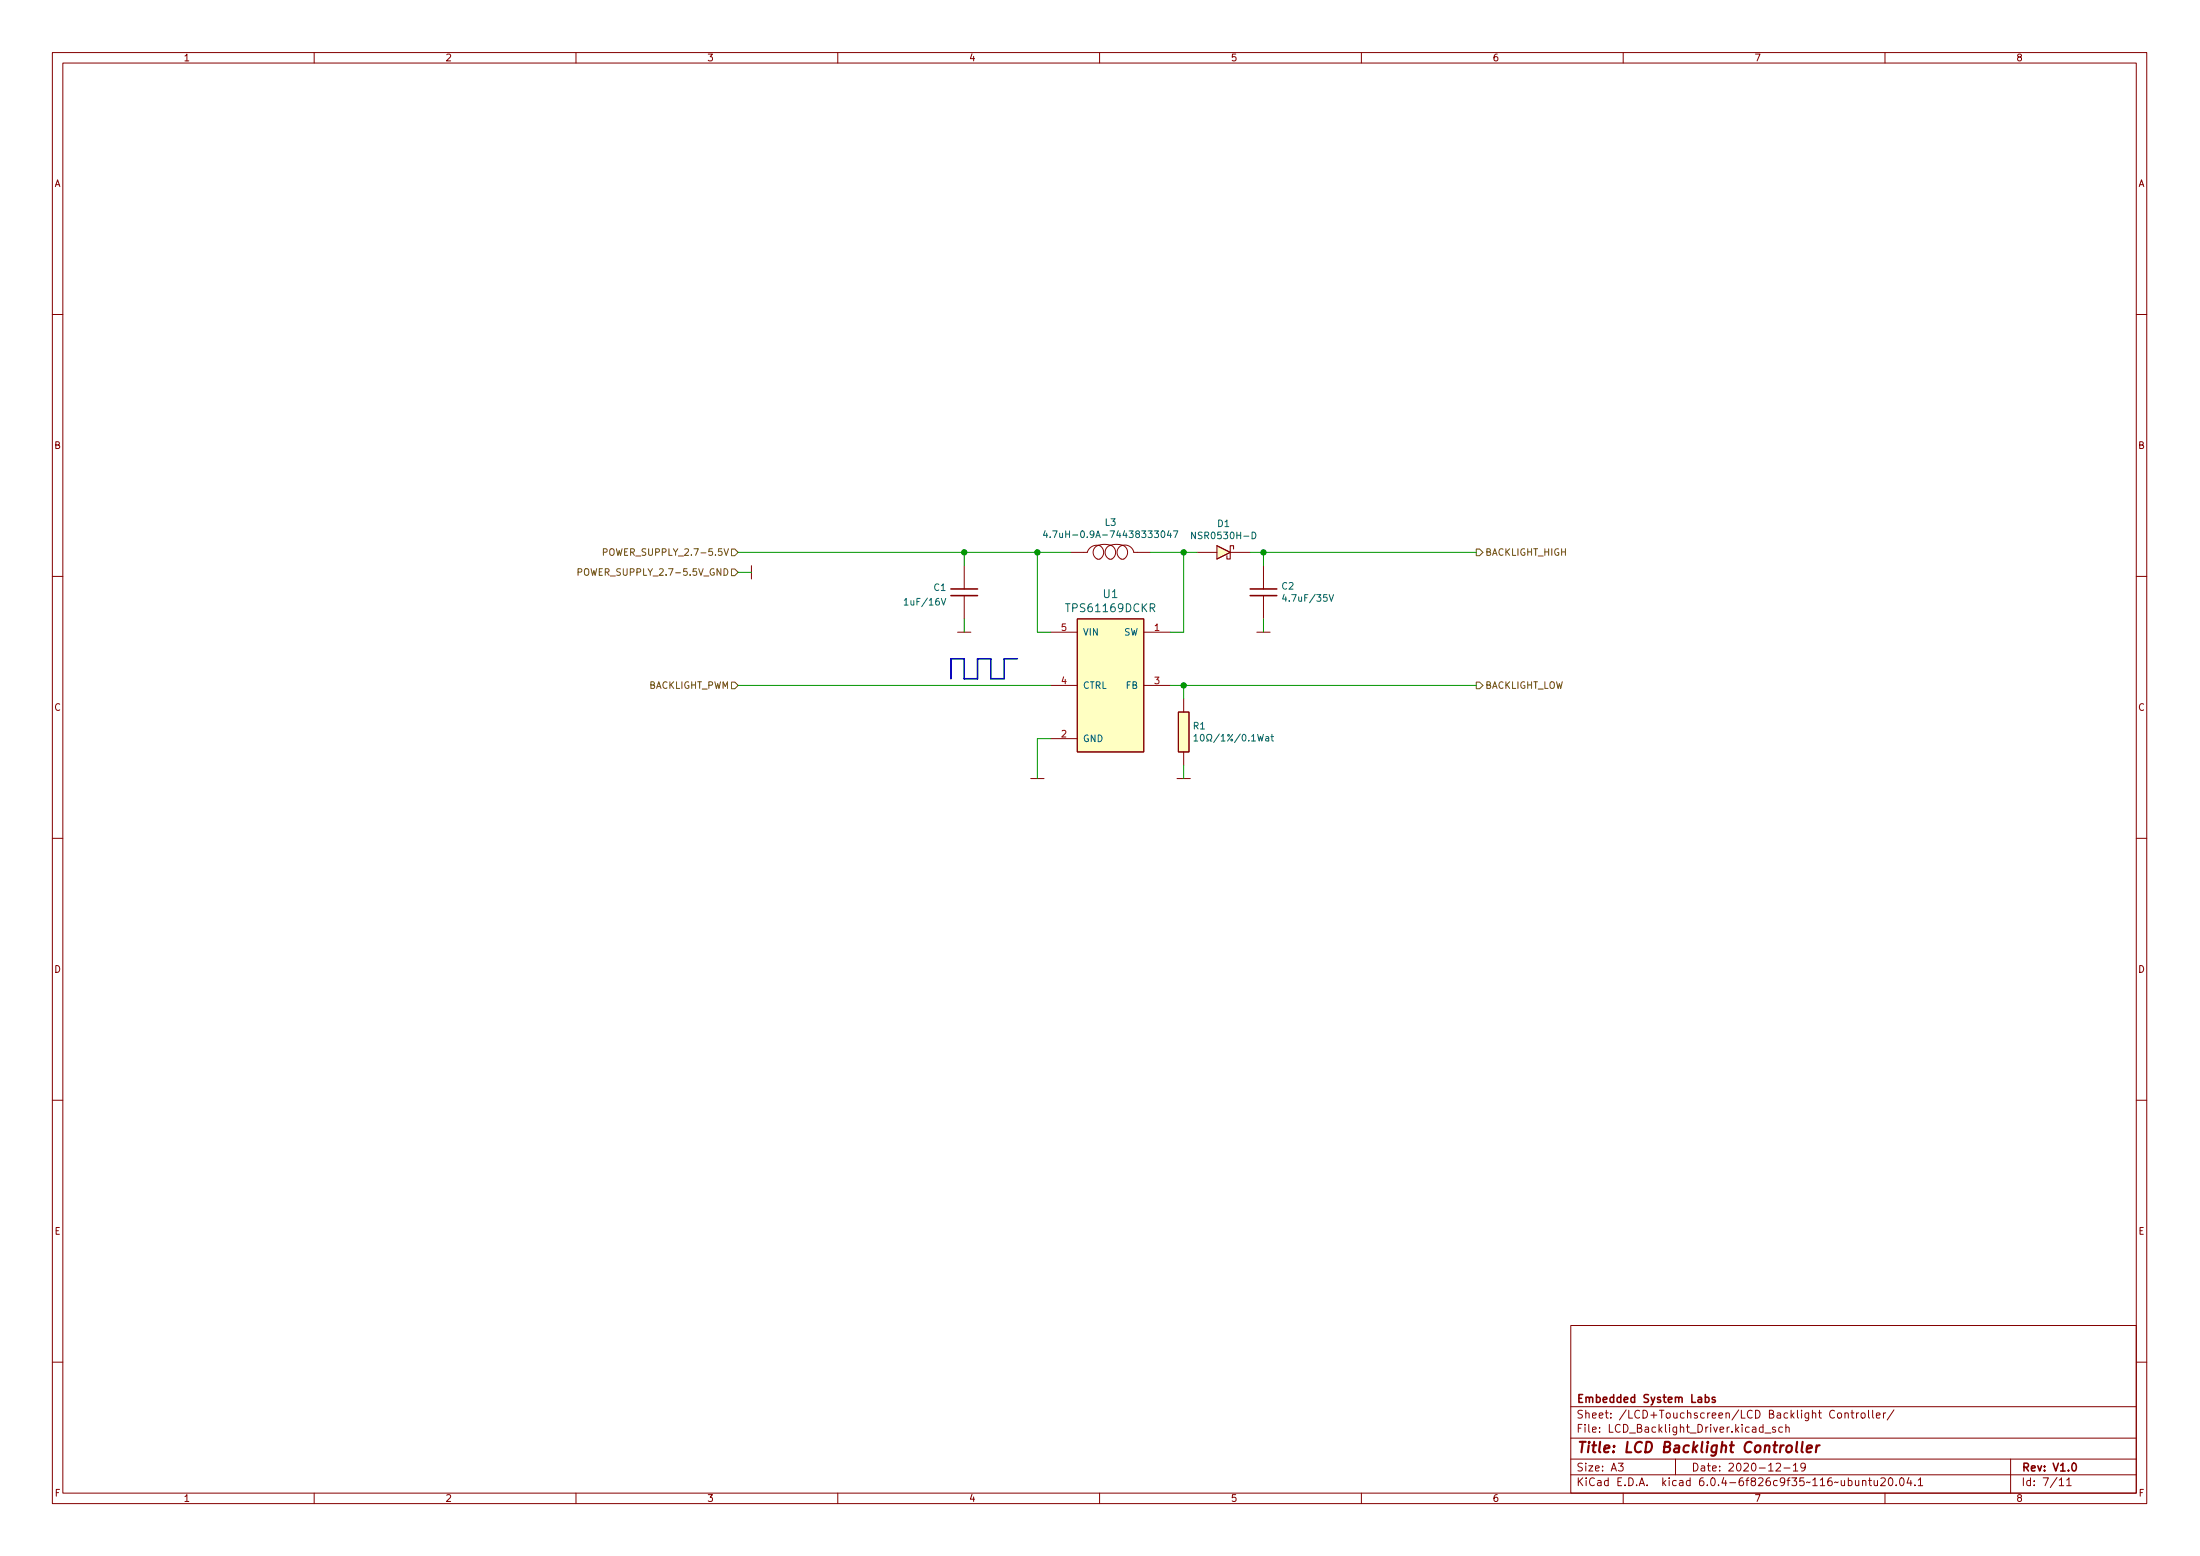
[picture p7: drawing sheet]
<svg xmlns="http://www.w3.org/2000/svg" width="420mm" height="297mm" viewBox="0 0 420 297" stroke-linecap="round" stroke-linejoin="round" font-family="sans-serif">
<g fill="none" stroke="#840000" stroke-width=".19">
<path d="M10 10h400v277h-400zM12 12h396v273h-396zM60 10v2M110 10v2M160 10v2M210 10v2M260 10v2M310 10v2M360 10v2M10 60h2M408 60h2M10 110h2"/>
<path d="M143.5 108v2.5M184.1 108v4.5M184.1 113.7v4.4M205.7 118.1h12.7v25.4h-12.7zM209.2 104.5a.84 .84 0 0 1 .9-.3 .84 .84 0 0 1 .6 .7 1.18 1.18 0 0 1 0 1.3 1.18 1.18 0 0 1-1.2 .5 1.42 1.42 0 0 1-.3-2.2zM209.7 104.1a4 4 0 0 1 2.5 0M209.9 104.1a1.91 1.91 0 0 0-2.3 1.3h-3.1M211.4 104.5a.84 .84 0 0 1 1-.3 .84 .84 0 0 1 .6 .7 1.18 1.18 0 0 1-.1 1.3 1.18 1.18 0 0 1-1.1 .5 1.42 1.42 0 0 1-.4-2.2zM212 104.1a4 4 0 0 1 2.5 0M213.7 104.5a.84 .84 0 0 1 .9-.3 .84 .84 0 0 1 .7 .7 1.18 1.18 0 0 1-.1 1.3 1.18 1.18 0 0 1-1.1 .5 1.42 1.42 0 0 1-.4-2.2zM214.4 104.1a1.71 1.71 0 0 1 2.1 1.3h3.2M228.6 105.4h3.8"/>
<path d="M232.4 104.2l2.5 1.2-2.5 1.3zM234.9 105.4h3.9M241.3 108v4.5M241.3 113.7v4.4M408 110h2M182.9 120.7h2.5M200.7 120.7h5M200.7 130.8h5M218.4 120.7h5.1M218.4 130.8h5.1M225 135.9h2.1v7.6h-2.1zM226.1 133.4v2.5"/>
<path d="M240 120.7h2.6M196.8 148.6h2.6M200.7 141h5M224.8 148.6h2.5M226.1 143.5v2.6M10 160h2M408 160h2M10 210h2M408 210h2M300 253h108v32h-108zM10 260h2M300 278.5h108"/>
<path d="M300 274.5h108M300 268.5h108M309.1 279.3h.9l-.5 .6 .4 .1v.7l-.2 .1-.6-.1M320 278.5v3M336.7 272.5l-.4-.1-.3 .3 .1 .6h.6M336.7 271.9v1.5M337.1 273.6h1.1M339.1 272.5l-.4-.1-.2 .2 .1 .2 .5 .2v.3h-.6M339.2 279.5l.6-.2 .2 .2 .1 .2-1 1.1h1M340.4 272.5l-.4-.1-.3 .3 .2 .6h.5M341.1 272.6l.2-.2 .3 .1 .1 .9M341.1 271.9v1.5"/>
<path d="M342.5 279.7l.4-.4v1.5M344.8 280l-.3 .2h-.3l-.3-.2 .2-.6 .4-.1 .2 .2a.99 .99 0 0 1-.3 1.3h-.3M351 269.9l.2-.2 .4 .2 .1 .5-.1 .2-.4 .1-.2-.1zM352.4 269.9l.2-.2 .3 .1 .1 .9M352.4 269.7v1M353.5 269.7h.6M353.7 269.2v1.3l.4 .2M354.6 269.7v1M355 269.7l-.3 .1-.1 .2M355.6 269.8l.3-.1 .3 .3v.4l-.3 .3-.3-.1-.2-.2zM356.8 269.2v1.3l.3 .2M357.6 269.2v1.3l.3 .2"/>
<path d="M358.4 270.2l.7-.1-.1-.3-.4-.1-.2 .2v.7h.6M359.7 269.7v1M360.1 269.7l-.2 .1-.2 .2M361.7 269.1l-1.3 2M384 278.5v6.5M408 260h2M60 285v2M110 285v2M160 285v2M210 285v2M260 285v2M300 281.5h108"/>
<path d="M310 285v2M340.7 280.2h1.2M342.5 280.8h.9M355.7 282.8l.2-.2 .4 .1 .1 .9M355.7 282.6v1M356.8 282.6h.6M357.1 282.1v1.3l.3 .2M357.9 282.6l.1 .9 .4 .1 .2-.1M358.6 282.6v1M359.2 282.3l.6-.2 .2 .2 .1 .2-1 1.1h1M360 285v2M360.9 282.2l.1-.1a.8 .8 0 0 1 .5 .8 .8 .8 0 0 1-.5 .7 1 1 0 0 1-.1-1.4z"/>
<path d="M362.1 283.5v.1M363 282.2l.1-.1a.8 .8 0 0 1 .6 .8 .8 .8 0 0 1-.6 .7 1 1 0 0 1-.1-1.4zM364.6 282l-.4 1.1h.9M364.9 282.6v1M365.7 283.5v.1M366.4 282.5l.4-.4v1.5M366.4 283.6h.8M393.3 282.5l.4-.4v1.5M393.3 283.6h.8M394.7 282.5l.4-.4v1.5M394.7 283.6h.9"/>
</g>
<path d="M181.6 113.7h5.1M181.6 112.4h5.1M238.8 113.7h5M238.8 112.4h5M325.7 266.8l.4-.1 .3 .3-.1 .6h-.6M327.5 266.8l-.3-.1-.2 .2v.2l.5 .2v.3h-.5M395.9 279.4l.1-.1a.8 .8 0 0 1 .6 .8 .8 .8 0 0 1-.6 .7 1 1 0 0 1-.1-1.4z" fill="none" stroke="#840000" stroke-width=".3"/>
<path d="M343.2 275.2l-.2 1.8 .3 .2M344.3 275.2l-.2 1.8 .2 .2M345.1 276.6l.9-.2v-.4h-.8l-.2 1 .3 .2 .5-.1M347 275.9l-.2 1.3M347.5 275.9l-.4 .1-.2 .3" fill="none" stroke="#840000" stroke-width=".4"/>
<g fill="#ffffc2" stroke="#ffffc2" stroke-width=".19">
<path d="M225 135.9h2.1v7.6h-2.1z"/>
<path d="M205.7 118.1h12.7v25.4h-12.7z"/>
<path d="M232.4 104.2l2.5 1.2-2.5 1.3z"/>
</g>
<g fill="none" stroke="#006464" stroke-width=".19">
<path d="M172.7 114.6l.4-.4v1.3M172.7 115.5h.7M179.8 114.2l.4 1.3 .4-1.3M199.6 101.3l-.3 .9h.8M199.9 101.8v.8M200.6 102.5v.1M201.1 101.3h.8l-.5 1.3M223.2 101.3l-.3 .9h.8M223.6 101.8v.8M224.1 101.3h.8l-.5 1.3M228.3 101.6v1.2l-.7-1.2v1.2M239.1 101.6a.64 .64 0 0 1 .8 .6 .64 .64 0 0 1-.8 .6z"/>
<path d="M245.3 113.5l-.4 .9h.8M253.8 113.5l.5 1.3 .4-1.3M228 140.6l.4-.4v1.3M228 141.5h.8M229.4 140.3l.1-.1a.68 .68 0 0 1 .5 .6 .68 .68 0 0 1-.5 .7l-.3-.5zM230.5 141.5h.3v-.3a.54 .54 0 0 1-.3-.7 .54 .54 0 0 1 .7-.2l.2 .6-.3 .3v.3h.3M232.9 140.1l-1.1 1.7M233.2 140.6l.4-.4v1.3M233.2 141.5h.8M235.4 140.2l-1 1.3M236.9 140.1l-1.1 1.7M237.3 140.3l.2-.1a.68 .68 0 0 1 .5 .6 .68 .68 0 0 1-.5 .7l-.3-.5z"/>
<path d="M238.5 141.3v.2M239 140.6l.4-.4v1.3M239 141.5h.8M240.2 140.2l.3 1.3 .2-.9 .3 .9 .3-1.3M241.8 140.7h.4l.1 .8M242.3 140.9l-.4 .1-.2 .2 .2 .3 .4-.1M242.7 140.6h.5M242.9 140.2v1.1l.3 .2"/>
<circle cx="234.6" cy="140.4" r=".18"/>
<circle cx="235.2" cy="141.3" r=".18"/>
</g>
<path d="M235.6 104.8v-.6h-.7v2.5h-.6v-.6" fill="none" stroke="#840000" stroke-width=".2"/>
<path d="M110.4 109.2h.6l.1-.2v-.3l-.7-.1v1.2M115.2 105.4h.6l.2-.2-.1-.3-.7-.1v1.2M139.7 104.8h.6l.7 .6-.7 .7h-.6zM139.7 108.6h.6l.7 .7-.7 .6h-.6zM281.9 104.8h.7l.6 .6-.6 .7h-.7zM139.7 130.2h.6l.7 .6-.7 .7h-.6zM281.9 130.2h.7l.6 .6-.6 .7h-.7z" fill="none" stroke="#725600" stroke-width=".19"/>
<path d="M194.3 125.8h-2.5v3.8h-2.6v-3.8h-2.5v3.8h-2.6v-3.8h-2.5v3.8" fill="none" stroke="#0000c2" stroke-width=".3"/>
<g fill="none" stroke="#009600" stroke-width=".19">
<path d="M141 105.4h63.5M141 109.3h2.5M184.1 105.4v2.6M184.1 118.1v2.6M198.1 105.4v15.3h2.6M219.7 105.4h8.9M226.1 105.4v15.3h-2.6M238.8 105.4h43.1M241.3 105.4v2.6M241.3 118.1v2.6M141 130.8h59.7M223.5 130.8h58.4"/>
<path d="M226.1 130.8v2.6M200.7 141h-2.6v7.6M226.1 146.1v2.5"/>
</g>
<g fill="#009600" stroke="#009600" stroke-width=".19">
<circle cx="198.1" cy="105.4" r=".51"/>
<circle cx="184.2" cy="105.4" r=".51"/>
<circle cx="241.3" cy="105.4" r=".51"/>
<circle cx="226.1" cy="105.4" r=".51"/>
<circle cx="226.1" cy="130.8" r=".51"/>
</g>
<text font-size="2.8" fill="#840000" x="301" y="277.3">Title: LCD Backlight Controller</text>
<g font-size="2.1" fill="#006464">
<text x="204" y="116.9">TPS61169DCKR</text>
<text x="210.7" y="114.2">U1</text>
</g>
<g font-size="2.1" fill="#840000">
<text x="301" y="267.8">Embedded System Labs</text>
<text x="301" y="273.5">File: LCD_Backlight_Driver.kicad_sch</text>
<text x="301" y="270.8">Sheet: /LCD+Touchscreen/LCD Backlight Controller/</text>
<text x="301" y="280.9">Size: A3</text>
<text x="323" y="280.9">Date: 2020-12-19</text>
<text x="386" y="280.9">Rev: V1.0</text>
<text x="301" y="283.7">KiCad E.D.A. kicad 6.0.4-6f826c9f35~116~ubuntu20.04.1</text>
<text x="386" y="283.7">Id: 7/11</text>
</g>
<g font-size="1.8" fill="#840000">
<text x="35" y="11.7">1</text>
<text x="85" y="11.7">2</text>
<text x="135" y="11.7">3</text>
<text x="185" y="11.7">4</text>
<text x="235" y="11.7">5</text>
<text x="285" y="11.7">6</text>
<text x="335" y="11.7">7</text>
<text x="385" y="11.7">8</text>
<text x="10.3" y="35.7">A</text>
<text x="408.3" y="35.7">A</text>
<text x="10.3" y="85.7">B</text>
<text x="408.3" y="85.7">B</text>
<text x="10.3" y="135.7">C</text>
<text x="408.3" y="135.7">C</text>
<text x="10.3" y="185.7">D</text>
<text x="408.3" y="185.7">D</text>
<text x="10.4" y="235.7">E</text>
<text x="408.4" y="235.7">E</text>
<text x="10.4" y="285.7">F</text>
<text x="35" y="286.7">1</text>
<text x="85" y="286.7">2</text>
<text x="135" y="286.7">3</text>
<text x="185" y="286.7">4</text>
<text x="235" y="286.7">5</text>
<text x="285" y="286.7">6</text>
<text x="335" y="286.7">7</text>
<text x="385" y="286.7">8</text>
<text x="408.4" y="285.7">F</text>
</g>
<g font-size="1.8" fill="#006464">
<text x="211.1" y="100.4">L3</text>
<text x="232.5" y="100.6">D1</text>
<text x="201.8" y="102.7">4.7uH-0.9A-74438333047</text>
<text x="228.3" y="102.9">NSR0530H-D</text>
<text x="178.4" y="112.8">C1</text>
<text x="244.8" y="112.5">C2</text>
<text x="173.2" y="115.6">1uF/16V</text>
<text x="245.6" y="114.8">4.7uF/35V</text>
<text x="206.8" y="121.3">VIN</text>
<text x="214.6" y="121.3">SW</text>
<text x="206.8" y="131.5">CTRL</text>
<text x="215.1" y="131.5">FB</text>
<text x="206.8" y="141.6">GND</text>
<text x="227.9" y="139.2">R1</text>
</g>
<g font-size="1.8" fill="#725600">
<text x="116.9" y="106.1">POWER_SUPPLY_2.7-5.5V</text>
<text x="283.6" y="106.1">BACKLIGHT_HIGH</text>
<text x="112" y="109.9">POWER_SUPPLY_2.7-5.5V_GND</text>
<text x="123.6" y="131.5">BACKLIGHT_PWM</text>
<text x="283.6" y="131.5">BACKLIGHT_LOW</text>
</g>
<g font-size="1.8" fill="#a90000">
<text x="202.7" y="120.4">5</text>
<text x="220.5" y="120.4">1</text>
<text x="202.7" y="130.6">4</text>
<text x="220.5" y="130.6">3</text>
<text x="202.7" y="140.8">2</text>
</g>
</svg>
